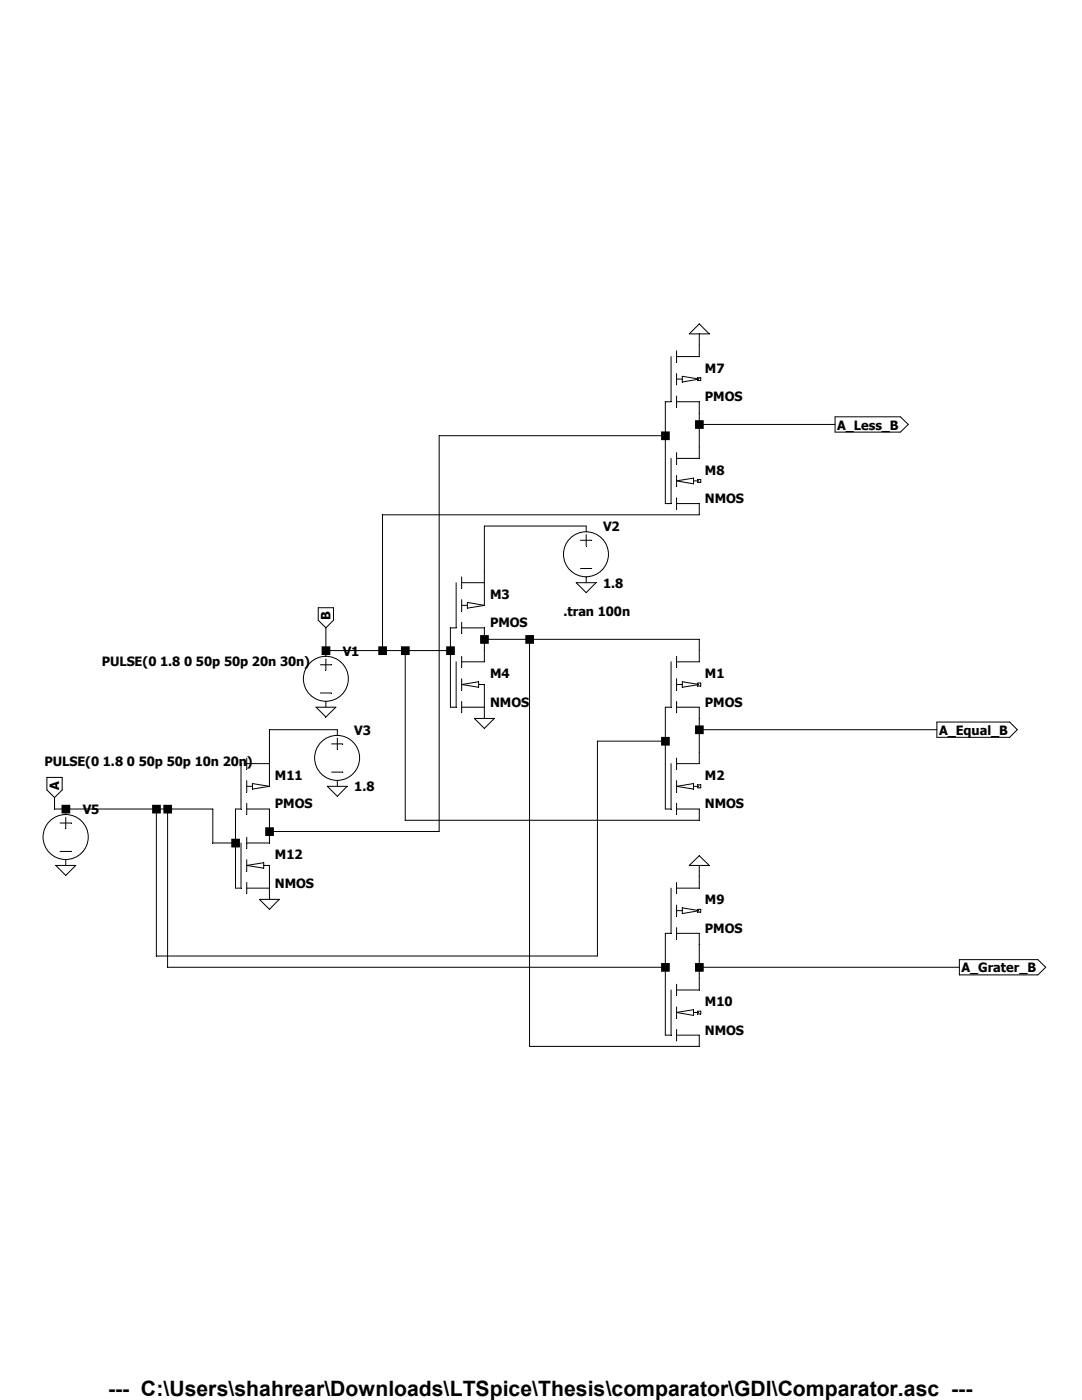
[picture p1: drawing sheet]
<svg xmlns="http://www.w3.org/2000/svg" width="216mm" height="279mm" viewBox="0 0 216 279" stroke-linecap="round" stroke-linejoin="round" font-family="sans-serif">
<path d="M133.9 132.1v9h-1.1M135 136.6h1.1M135 131v2.2M135 135.5v2.3M135 140v2.2M136.1 136.1l3.4 .5-3.4 .6zM139.2 136.3h.6v.6h-.6zM139.5 129.8v2.3h-4.5M135 141.1h4.5v2.3" fill="none" stroke="#000" stroke-width=".2"/>
<path d="M133.9 152.4v9.1h-1.1M135 156.9l3.4-.5v1.1zM135 151.3v2.2M135 155.8v2.3M138.4 156.9h1.1M139.2 156.6h.6v.6h-.6zM139.5 150.2v2.2h-4.5M135 161.5h4.5v2.2M135 160.3v2.3" fill="none" stroke="#000" stroke-width=".2"/>
<g fill="none" stroke="#000" stroke-width=".2">
<path d="M133.9 71.2v9h-1.1M135 75.6h1.1M135 70v2.3M135 74.5v2.3M135 79v2.3M136.1 75.1l3.4 .5-3.4 .6zM139.2 75.4h.6v.5h-.6zM139.5 68.9v2.3h-4.5M135 80.2h4.5v2.2M91 116.3v9h-1.1M92.1 115.1v2.3M92.1 119.7v2.2"/>
<path d="M96.6 114v2.3h-4.5M115.8 107.8h2.3M115.8 113.5h2.3M117 105v1.1M117 106.7v2.3M117 115.1v1.2M63.9 132.7h2.3M63.9 138.3h2.3M65 129.8v1.2M65 131.5v2.3M65 140v1.1M91 132.1v9h-1.1"/>
<path d="M92.1 125.3h4.5v2.3M92.1 120.8h1.2M92.1 124.2v2.2M92.1 131v2.2M92.1 135.5v2.3M92.1 140v2.2M92.1 136.6l3.4-.5v1.1zM93.3 120.2l3.3 .6-3.3 .6zM95.5 136.6h1.1M96.6 129.8v2.3h-4.5M92.1 141.1h4.5v2.3"/>
<circle cx="116.9" cy="110.6" r="4.5"/>
<circle cx="65" cy="135.5" r="4.5"/>
</g>
<path d="M133.9 91.5v9h-1.1M135 96l3.4-.6v1.2zM135 90.3v2.3M135 94.9v2.2M135 99.4v2.2M138.4 96h1.1M139.2 95.7h.6v.6h-.6zM139.5 89.2v2.3h-4.5M135 100.5h4.5v2.2" fill="none" stroke="#000" stroke-width=".2"/>
<path d="M133.9 177.2v9.1h-1.1M135 176.1v2.3M139.5 175v2.2h-4.5M135 186.3h4.5v2.2M135 181.7h1.1M135 180.6v2.3M135 185.1v2.3M136.1 181.2l3.4 .5-3.4 .6zM139.2 181.5h.6v.5h-.6z" fill="none" stroke="#000" stroke-width=".2"/>
<path d="M133.9 197.6v9h-1.1M135 196.4v2.3M139.5 195.3v2.3h-4.5M135 206.6h4.5v2.2M135 202.1l3.4-.6v1.1zM135 201v2.2M135 205.4v2.3M138.4 202.1h1.1M139.2 201.8h.6v.6h-.6z" fill="none" stroke="#000" stroke-width=".2"/>
<g fill="none" stroke="#000" stroke-width=".2">
<path d="M139.5 64.6l2 2h-4zM139.5 66.6v2.3M132.8 80.2v20.3M132.8 87h-45.2v78.9h-33.8M139.5 82.4v6.8M139.5 84.7h27.1M166.6 83.2h13.1l1.5 1.5-1.5 1.5h-13.1zM96.6 116.3v4.5M115 116.3h3.9l-1.9 2zM117 105h-20.4v9M139.5 102.7h-63.2v27.1M63.5 121.3h3v2.5l-1.5 1.5-1.5-1.5z"/>
<path d="M65 125.3v4.5h24.9M80.9 129.8v33.9h58.6M89.9 125.3v15.8M96.6 129.8v-2.2h42.9v2.2M96.6 136.6v4.5M105.7 127.6v81.2h33.8M9.4 155.2h3v2.4l-1.5 1.6-1.5-1.6zM10.9 159.2v2.3h31.6v6.7h4.5M48.1 152.4v9.1h-1.1v15.7h1.1v-9M49.2 156.9h1.2M49.2 151.3v2.2M49.2 155.8v2.3"/>
<path d="M49.2 152.4h4.6M50.4 156.4l3.4 .5-3.4 .6zM63.1 141.1h3.9l-2 2zM65.3 156.9h4l-2 2zM66.2 148.5h2.2M66.2 154.1h2.2M67.3 146.8v-1.2h-13.5v11.3M67.3 147.3v2.3M67.3 155.8v1.1M94.7 143.4h3.9l-2 2zM132.8 141.1v20.4M132.8 147.9h-13.6v42.9h-88v-29.3"/>
<path d="M139.5 143.4v6.8M139.5 145.6h47.4M186.9 144.1h14.6l1.5 1.5-1.5 1.6h-14.6zM11.1 172.7h4l-2 2zM12 164.3h2.3M12 169.9h2.3M13.1 161.5v1.1M13.1 163.2v2.2M13.1 171.6v1.1M33.4 161.5v31.5h99.4M49.2 161.5h4.6v6.7h-4.6M49.2 160.3v2.3"/>
<path d="M49.2 167.1v2.2M49.2 171.6v2.3M49.2 176.1v2.3M49.2 177.2h4.6M49.2 172.7l3.4-.5v1.1zM51.8 179.5h3.9l-1.9 2zM52.6 172.7h1.2v6.8M137.5 172.7l2-1.9 2 1.9zM139.5 172.7v2.3M132.8 186.3v20.3M139.5 188.5v6.8M139.5 193h51.9"/>
<path d="M191.4 191.5h15.7l1.6 1.5-1.6 1.6h-15.7z"/>
<circle cx="67.3" cy="151.3" r="4.5"/>
<circle cx="13.1" cy="167" r="4.5"/>
</g>
<path d="M12.3 160.6h1.7v1.7h-1.7zM30.4 160.6h1.7v1.7h-1.7zM32.6 160.6h1.7v1.7h-1.7zM46.1 167.4h1.8v1.7h-1.8zM52.9 165.1h1.8v1.7h-1.8zM64.2 129h1.7v1.7h-1.7zM75.5 129h1.7v1.7h-1.7zM80 129h1.7v1.7h-1.7zM89 129h1.8v1.7h-1.8zM95.8 126.7h1.7v1.8h-1.7zM104.8 126.7h1.8v1.8h-1.8zM131.9 86.1h1.7v1.7h-1.7zM131.9 147.1h1.7v1.7h-1.7zM131.9 192.2h1.7v1.7h-1.7zM138.7 83.9h1.7v1.7h-1.7zM138.7 144.8h1.7v1.7h-1.7zM138.7 192.2h1.7v1.7h-1.7z" fill-rule="evenodd" fill="#000"/>
<text font-size="4.2" x="21.6" y="278.7">--- C:\Users\shahrear\Downloads\LTSpice\Thesis\comparator\GDI\Comparator.asc ---</text>
<g font-size="2.6">
<text x="140.7" y="74.4">M7</text>
<text x="140.7" y="80.1">PMOS</text>
<text x="167" y="85.7">A_Less_B</text>
<text x="140.7" y="94.7">M8</text>
<text x="140.7" y="100.4">NMOS</text>
<text x="120.4" y="106">V2</text>
<text x="97.8" y="119.5">M3</text>
<text x="120.4" y="117.3">1.8</text>
<text x="66" y="123.8" transform="rotate(-90 66 123.8)">B</text>
<text x="97.8" y="125.2">PMOS</text>
<text x="112.4" y="122.9">.tran 100n</text>
<text x="68.4" y="130.9">V1</text>
<text x="20.3" y="132.8">PULSE(0 1.8 0 50p 50p 20n 30n)</text>
<text x="97.8" y="135.4">M4</text>
<text x="140.7" y="135.4">M1</text>
<text x="97.8" y="141">NMOS</text>
<text x="140.7" y="141">PMOS</text>
<text x="70.7" y="146.6">V3</text>
<text x="187.4" y="146.6">A_Equal_B</text>
<text x="8.9" y="152.9">PULSE(0 1.8 0 50p 50p 10n 20n)</text>
<text x="54.9" y="155.7">M11</text>
<text x="140.7" y="155.7">M2</text>
<text x="11.8" y="157.7" transform="rotate(-90 11.8 157.7)">A</text>
<text x="54.9" y="161.3">PMOS</text>
<text x="70.7" y="157.9">1.8</text>
<text x="140.7" y="161.3">NMOS</text>
<text x="16.5" y="162.5">V5</text>
<text x="54.9" y="171.5">M12</text>
<text x="54.9" y="177.1">NMOS</text>
<text x="140.7" y="180.5">M9</text>
<text x="140.7" y="186.1">PMOS</text>
<text x="191.9" y="194.1">A_Grater_B</text>
<text x="140.7" y="200.8">M10</text>
<text x="140.7" y="206.5">NMOS</text>
</g>
</svg>
